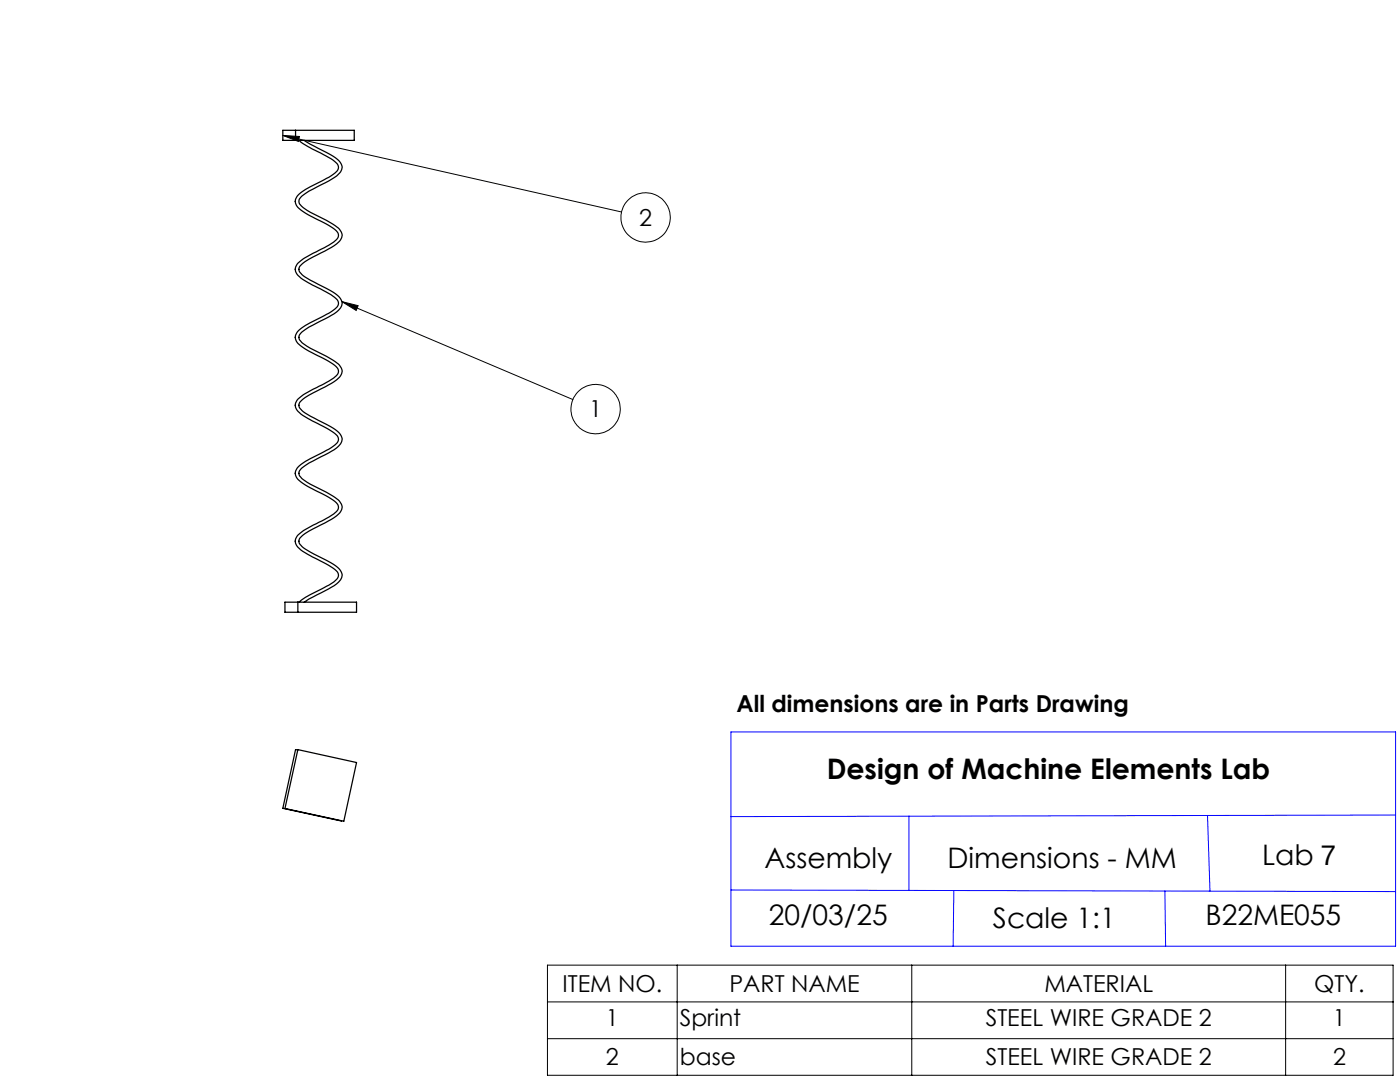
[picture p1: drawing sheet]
<svg xmlns="http://www.w3.org/2000/svg" width="279mm" height="216mm" viewBox="0 0 279 216" stroke-linecap="round" stroke-linejoin="round" font-family="sans-serif">
<path d="M56.4 26h14.3v2h-14.3zM59 26v2M59.7 28l1.8 1.2 2.5 1.3a9.3 9.3 0 0 1 3.5 2.4 1.41 1.41 0 0 1-.9 1.8l-1 .7-2.5 1.3a9.5 9.5 0 0 0-3.9 2.7 1.87 1.87 0 0 0 .8 2.5l1.5 .9 1.9 1.1a10.6 10.6 0 0 1 4.1 2.6 1.44 1.44 0 0 1-.9 1.8l-3.5 1.9a9.1 9.1 0 0 0-3.9 2.8 1.94 1.94 0 0 0 .8 2.5l2.3 1.4 1.7 .7a9.3 9.3 0 0 1 3.5 2.5 1.41 1.41 0 0 1-.9 1.7l-1 .7-2.5 1.3a9.5 9.5 0 0 0-3.9 2.7 1.87 1.87 0 0 0 .8 2.5l1.5 1 1.9 1a10.6 10.6 0 0 1 4.1 2.6 1.44 1.44 0 0 1-.9 1.8l-3.5 2a9.1 9.1 0 0 0-3.9 2.7 1.94 1.94 0 0 0 .8 2.5l4 2.2a9.9 9.9 0 0 1 3.5 2.4 1.41 1.41 0 0 1-.9 1.8l-1 .6-2.5 1.3a9.5 9.5 0 0 0-3.9 2.8 1.87 1.87 0 0 0 .8 2.4l1.5 1 1.9 1a10.6 10.6 0 0 1 4.1 2.7 1.44 1.44 0 0 1-.9 1.8l-3.5 1.9a9.1 9.1 0 0 0-3.9 2.7 1.94 1.94 0 0 0 .8 2.5l4 2.2a9.9 9.9 0 0 1 3.5 2.4 1.47 1.47 0 0 1-.9 1.8l-3 1.7a17.8 17.8 0 0 0-3.9 2.4M60.7 28l2 1.2a18.8 18.8 0 0 1 5 3 1.6 1.6 0 0 1-.1 2.5 22.4 22.4 0 0 1-5.1 3 5 5 0 0 0-2.8 2.2 2.21 2.21 0 0 0 1.5 2l.7 .5a22.9 22.9 0 0 1 5.8 3.3 1.64 1.64 0 0 1-.1 2.6 29.7 29.7 0 0 1-5.9 3.4 3.1 3.1 0 0 0-2 2 2.79 2.79 0 0 0 1.5 1.8l1.5 .8a18.8 18.8 0 0 1 5 3 1.64 1.64 0 0 1-.1 2.6 24.6 24.6 0 0 1-5.1 2.9 5 5 0 0 0-2.8 2.2 2.21 2.21 0 0 0 1.5 2.1l.7 .4a22.9 22.9 0 0 1 5.8 3.3 1.64 1.64 0 0 1-.1 2.7 29.7 29.7 0 0 1-5.9 3.3 3.1 3.1 0 0 0-2 2.1 2.79 2.79 0 0 0 1.5 1.7l1.5 .8a18.8 18.8 0 0 1 5 3 1.64 1.64 0 0 1-.1 2.6 24.6 24.6 0 0 1-5.1 3 5 5 0 0 0-2.8 2.1 2.21 2.21 0 0 0 1.5 2.1l.7 .4a22.9 22.9 0 0 1 5.8 3.4 1.64 1.64 0 0 1-.1 2.6 29.7 29.7 0 0 1-5.9 3.4 3.1 3.1 0 0 0-2 2 2.79 2.79 0 0 0 1.5 1.7l1.5 .9a17.7 17.7 0 0 1 5 3 1.64 1.64 0 0 1-.1 2.6 27.9 27.9 0 0 1-5.9 3.3l-1 .7M56.9 120.2h14.3v2h-14.3zM59.4 120.2v2M59.4 149.6h-.4l-2.6 11.7 11.8 2.5M59.4 149.6l11.8 2.6-2.6 11.7-11.7-2.6z" fill="none" stroke="#000" stroke-width=".25"/>
<g fill="none" stroke="#000" stroke-width=".2">
<path d="M56.4 27l3.4 .2-.3 1zM56.4 27l67.6 15.3M68.2 60.2l3.3 .8-.4 .9zM68.2 60.2l46.1 19.5M109.3 192.6h168.7v22h-168.7zM109.3 199.9h168.7M135.1 192.6v22M182 192.6v22M256.6 192.6v22M109.3 207.3h168.7"/>
<circle cx="128.8" cy="43.4" r="4.9"/>
<circle cx="118.9" cy="81.6" r="4.9"/>
</g>
<path d="M145.9 146h132.6v42.8h-132.6zM145.9 177.6l132.6 .3M181.4 162.8v14.9M190.4 177.7l-.2 11.1M232.5 177.8l.1 11M241 162.7l.5 15.1M278.5 162.6l-132.6 .3" fill="none" stroke="#00f" stroke-width=".2"/>
<path d="M68.2 60.2l3.3 .8-.4 .9zM56.4 27l3.4 .2-.3 1z" fill="#000"/>
<g font-size="5.6">
<text x="165" y="155.4">Design of Machine Elements Lab</text>
<text x="152.6" y="173.2">Assembly</text>
<text x="189.1" y="173.2">Dimensions - MM</text>
<text x="251.9" y="172.5">Lab 7</text>
<text x="153.5" y="184.5">20/03/25</text>
<text x="198.2" y="185.1">Scale 1:1</text>
<text x="240.6" y="184.5">B22ME055</text>
</g>
<g font-size="4.7">
<text x="127.6" y="45">2</text>
<text x="117.6" y="83.3">1</text>
<text x="147" y="142.1">All dimensions are in Parts Drawing</text>
<text x="112.3" y="197.9">ITEM NO.</text>
<text x="145.6" y="197.9">PART NAME</text>
<text x="208.4" y="197.9">MATERIAL</text>
<text x="262.3" y="197.9">QTY.</text>
<text x="120.9" y="204.8">1</text>
<text x="135.7" y="204.8">Sprint</text>
<text x="196.7" y="204.8">STEEL WIRE GRADE 2</text>
<text x="266" y="204.8">1</text>
<text x="120.9" y="212.6">2</text>
<text x="135.7" y="212.6">base</text>
<text x="196.7" y="212.6">STEEL WIRE GRADE 2</text>
<text x="266" y="212.6">2</text>
</g>
</svg>
